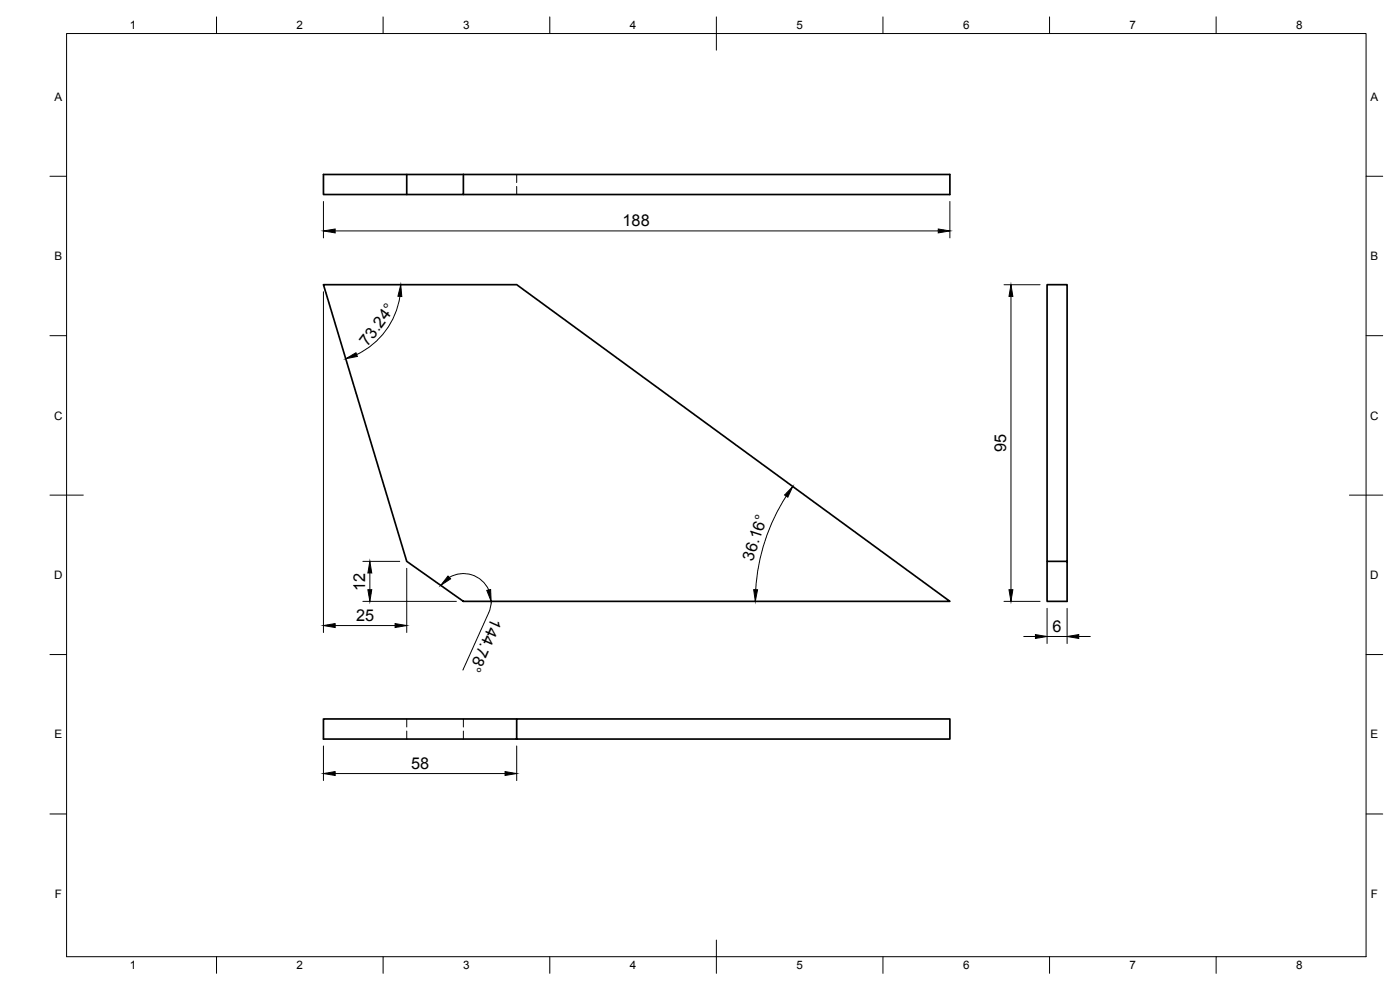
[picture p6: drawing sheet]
<svg xmlns="http://www.w3.org/2000/svg" width="420mm" height="297mm" viewBox="0 0 420 297" stroke-linecap="round" stroke-linejoin="round" font-family="sans-serif">
<!-- layer: Visible -->
<path d="M122.1 52.4v6h-25v-6h42M139.1 52.4v6h-17M139.1 52.4h146v6h-146M97.1 85.4h58l130 95h-146l-17-12zM314.2 168.4v12h6.1v-95h-6.1v83h6.1M155.1 215.7h-58v6h188v-6h-130v6" fill="none" stroke="#000" stroke-width=".51"/>
<!-- layer: Hidden -->
<path d="M155.1 52.4v2.4M155.1 56v2.4M122.1 215.7v2.4M122.1 219.3v2.4M139.1 215.7v2.4M139.1 219.3v2.4" fill="none" stroke="#000" stroke-width=".3"/>
<!-- layer: BORDER -->
<g fill="none" stroke="#000" stroke-width=".3">
<path d="M20 10.1h390v276.9h-390zM65 5.1v5M115 5.1v5M165 5.1v5M215 5.1v10M265 5.1v5M315 5.1v5M365 5.1v5M15 52.9h5M410 52.9h5M15 100.7h5M410 100.7h5"/>
<path d="M15 148.6h10M405 148.6h10M15 196.4h5M410 196.4h5M15 244.2h5M410 244.2h5M65 287v5M115 287v5M165 287v5M215 282.1v9.9M265 287v5M315 287v5"/>
<path d="M365 287v5"/>
</g>
<!-- layer: FD_Dimensions -->
<g fill="none" stroke="#000" stroke-width=".3">
<path d="M97.1 60.5v10.9M100.6 69.3h181M285.1 60.5v10.9M97.1 87.5v102.3M120 88.9a23.2 23.2 0 0 1-13 17.5M301.3 85.4h10.8M303.4 88.9v88M236 148.9a58.4 58.4 0 0 0-9.2 28M108.9 168.4h11.1M111 171.9v5M122.1 170.5v19.3M134.8 173.2a8.3 8.3 0 0 1 11.9 3.8"/>
<path d="M100.6 187.7h18M108.9 180.4h28.1M146.7 183.9l-7.8 17.1M147.4 180.4l-.2 1.8-.5 1.6M301.3 180.4h10.8M307.2 191h3.5M314.2 182.5v10.6M314.2 191h6.1M320.3 182.5v10.6M323.7 191h3.5M97.1 223.8v10.4M100.6 232.1h51"/>
<path d="M155.1 223.8v10.4"/>
</g>
<g fill="#000" stroke="#000" stroke-width=".3">
<path d="M97.1 69.3l3.5-.6v1.2zM281.6 68.7l3.5 .6-3.5 .6zM120.3 85.4l.3 3.6-1.2-.1zM303.4 85.4l.6 3.5h-1.2zM103.8 107.6l3-1.8 .5 1.1zM237.9 146l-1.5 3.2-.9-.7zM110.4 176.9h1.2l-.6 3.5zM111 168.4l.6 3.5h-1.2zM134.5 172.8l.7 .9-2.9 1.9zM146.1 177.1l1.1-.2 .2 3.5zM226.2 176.9h1.2l-.7 3.5zM302.8 176.9h1.2l-.6 3.5z"/>
<path d="M97.1 187.7l3.5-.6v1.2zM118.6 187.1l3.5 .6-3.5 .6zM310.7 190.4l3.5 .6-3.5 .6zM320.3 191l3.4-.6v1.2zM97.1 232.1l3.5-.6v1.2zM151.6 231.5l3.5 .6-3.5 .6z"/>
</g>
<g font-size="4.9">
<text x="186.8" y="67.8">188</text>
<text x="110.3" y="104.1" transform="rotate(-53 110.3 104.1)">73.24°</text>
<text x="301.9" y="135.7" transform="rotate(-90 301.9 135.7)">95</text>
<text x="226" y="168.5" transform="rotate(-72 226 168.5)">36.16°</text>
<text x="109.6" y="177.3" transform="rotate(-90 109.6 177.3)">12</text>
<text x="147.6" y="185.2" transform="rotate(114 147.6 185.2)">144.78°</text>
<text x="106.9" y="186.2">25</text>
<text x="315.9" y="189.5">6</text>
<text x="123.4" y="230.6">58</text>
</g>
<g font-size="3.5">
<text x="39" y="8.8">1</text>
<text x="89" y="8.8">2</text>
<text x="139" y="8.8">3</text>
<text x="189" y="8.8">4</text>
<text x="239" y="8.8">5</text>
<text x="289" y="8.8">6</text>
<text x="339" y="8.8">7</text>
<text x="389" y="8.8">8</text>
<text x="16.3" y="30.2">A</text>
<text x="411.3" y="30.2">A</text>
<text x="16.3" y="78">B</text>
<text x="411.3" y="78">B</text>
<text x="16.2" y="125.9">C</text>
<text x="411.2" y="125.9">C</text>
<text x="16.2" y="173.7">D</text>
<text x="411.2" y="173.7">D</text>
<text x="16.3" y="221.6">E</text>
<text x="411.3" y="221.6">E</text>
<text x="16.4" y="269.4">F</text>
<text x="411.4" y="269.4">F</text>
<text x="39" y="290.8">1</text>
<text x="89" y="290.8">2</text>
<text x="139" y="290.8">3</text>
<text x="189" y="290.8">4</text>
<text x="239" y="290.8">5</text>
<text x="289" y="290.8">6</text>
<text x="339" y="290.8">7</text>
<text x="389" y="290.8">8</text>
</g>
</svg>
